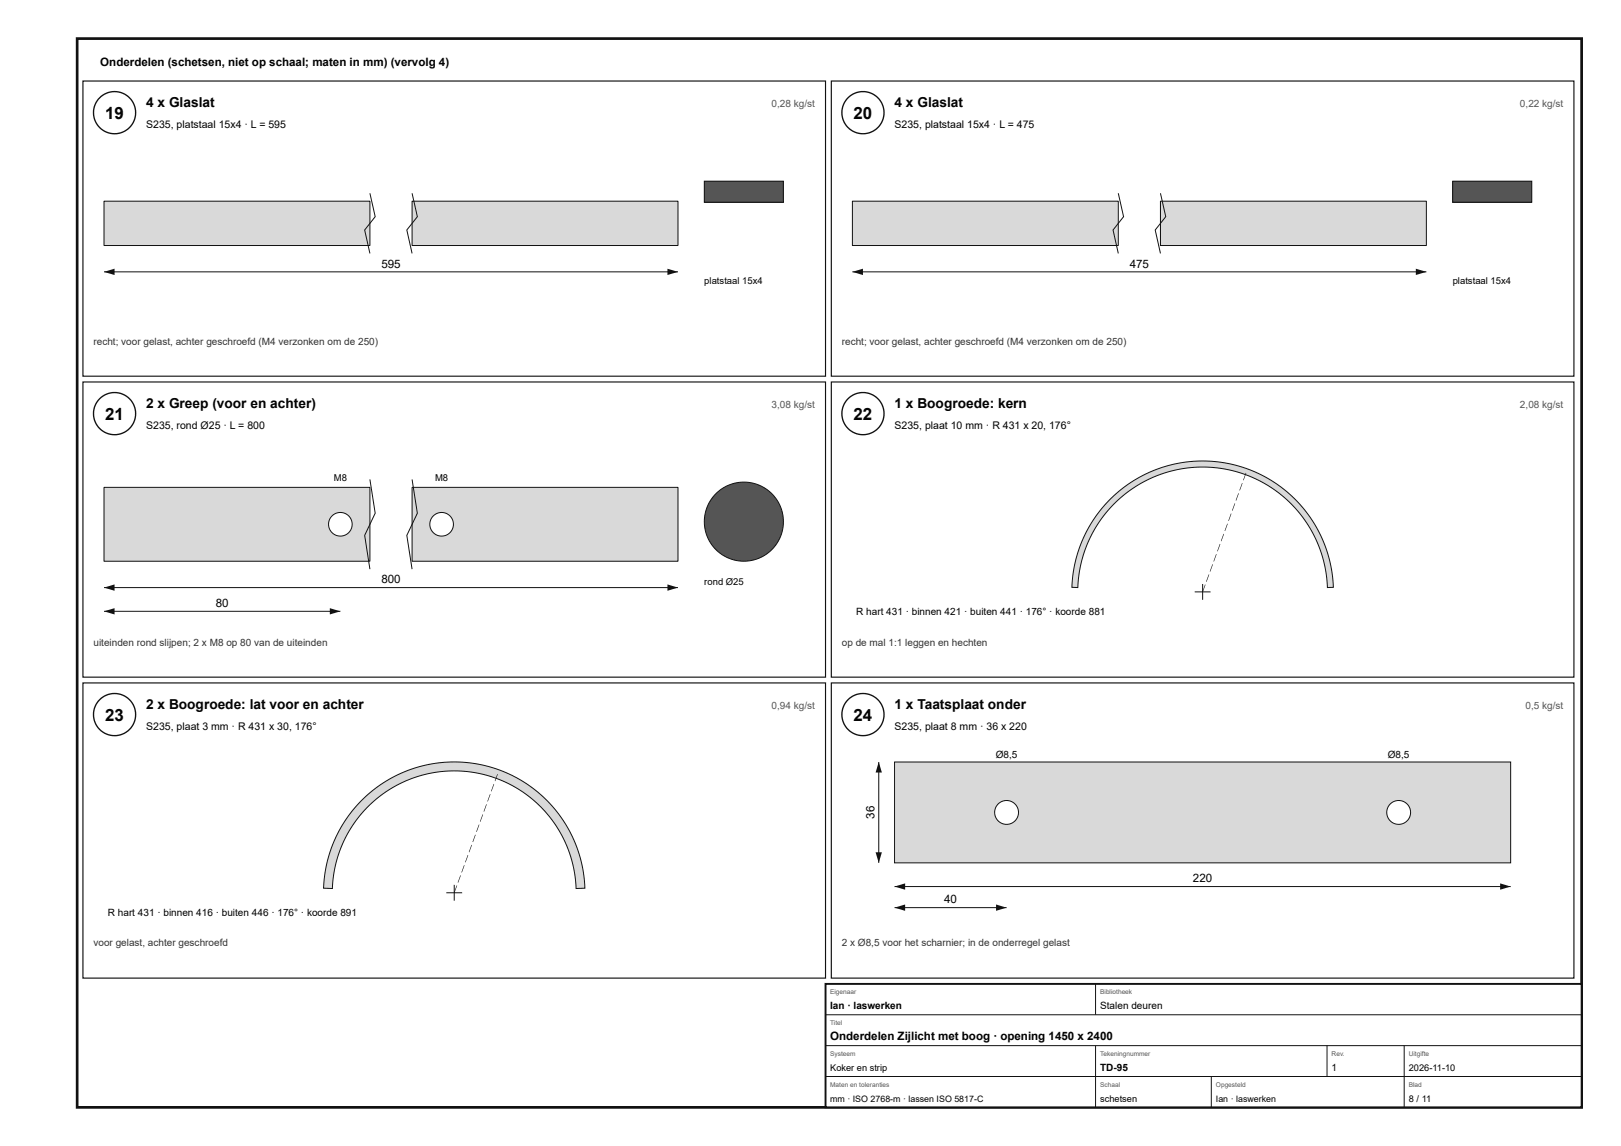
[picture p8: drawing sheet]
<svg xmlns="http://www.w3.org/2000/svg" width="420mm" height="297mm" viewBox="0 0 420 297" stroke-linecap="round" stroke-linejoin="round" font-family="sans-serif">
<path d="M20 10h390v277h-390z" fill="none" stroke="#111" stroke-width=".7" stroke-linecap="butt"/>
<path d="M21.5 21h192.5v76.5h-192.5z" fill="none" stroke="#111" stroke-width=".3"/>
<circle cx="29.7" cy="29.2" r="5.5" fill="#fff"/>
<circle cx="29.7" cy="29.2" r="5.5" fill="none" stroke="#111" stroke-width=".35"/>
<path d="M27 52.1h68.9v11.5h-68.9z" fill="#d7dadc"/>
<path d="M27 52.1h68.9v11.5h-68.9z" fill="none" stroke="#111" stroke-width=".26"/>
<path d="M106.8 52.1h68.9v11.5h-68.9z" fill="#d7dadc"/>
<path d="M95.9 50.1l1.4 6.1-2.8 3.4 1.4 6.1M106.8 52.1h68.9v11.5h-68.9zM106.8 50.1l1.4 6.1-2.7 3.4 1.3 6.1M27 70.5h148.7" fill="none" stroke="#111" stroke-width=".26"/>
<g fill="#111">
<path d="M27 70.5l2.7-.9v1.7z"/>
<path d="M173 69.6l2.7 .9-2.7 .8z"/>
</g>
<path d="M182.6 47h20.5v5.4h-20.5z" fill="#555"/>
<path d="M182.6 47h20.5v5.4h-20.5z" fill="none" stroke="#111" stroke-width=".26"/>
<path d="M215.5 21h192.5v76.5h-192.5z" fill="none" stroke="#111" stroke-width=".3"/>
<circle cx="223.7" cy="29.2" r="5.5" fill="#fff"/>
<circle cx="223.7" cy="29.2" r="5.5" fill="none" stroke="#111" stroke-width=".35"/>
<path d="M221 52.1h68.9v11.5h-68.9z" fill="#d7dadc"/>
<path d="M221 52.1h68.9v11.5h-68.9z" fill="none" stroke="#111" stroke-width=".26"/>
<path d="M300.8 52.1h68.9v11.5h-68.9z" fill="#d7dadc"/>
<path d="M289.9 50.1l1.4 6.1-2.8 3.4 1.4 6.1M300.8 52.1h68.9v11.5h-68.9zM300.8 50.1l1.4 6.1-2.7 3.4 1.3 6.1M221 70.5h148.7" fill="none" stroke="#111" stroke-width=".26"/>
<g fill="#111">
<path d="M221 70.5l2.7-.9v1.7z"/>
<path d="M367 69.6l2.7 .9-2.7 .8z"/>
</g>
<path d="M376.6 47h20.5v5.4h-20.5z" fill="#555"/>
<path d="M376.6 47h20.5v5.4h-20.5z" fill="none" stroke="#111" stroke-width=".26"/>
<path d="M21.5 99h192.5v76.5h-192.5z" fill="none" stroke="#111" stroke-width=".3"/>
<circle cx="29.7" cy="107.2" r="5.5" fill="#fff"/>
<circle cx="29.7" cy="107.2" r="5.5" fill="none" stroke="#111" stroke-width=".35"/>
<path d="M27 126.3h68.9v19.2h-68.9z" fill="#d7dadc"/>
<path d="M27 126.3h68.9v19.2h-68.9z" fill="none" stroke="#111" stroke-width=".26"/>
<path d="M106.8 126.3h68.9v19.2h-68.9z" fill="#d7dadc"/>
<path d="M95.9 124.3l1.4 8.7-2.8 5.8 1.4 8.7M106.8 126.3h68.9v19.2h-68.9zM106.8 124.3l1.4 8.7-2.7 5.8 1.3 8.7M27 152.3h148.7" fill="none" stroke="#111" stroke-width=".26"/>
<g fill="#111">
<path d="M27 152.3l2.7-.8v1.6z"/>
<path d="M173 151.5l2.7 .8-2.7 .8z"/>
</g>
<circle cx="88.2" cy="135.9" r="3.1" fill="#fff"/>
<circle cx="88.2" cy="135.9" r="3.1" fill="none" stroke="#111" stroke-width=".26"/>
<circle cx="114.5" cy="135.9" r="3.1" fill="#fff"/>
<g fill="none" stroke="#111" stroke-width=".26">
<path d="M27 158.4h61.2"/>
<circle cx="114.5" cy="135.9" r="3.1"/>
</g>
<g fill="#111">
<path d="M27 158.4l2.7-.8v1.6z"/>
<path d="M85.5 157.6l2.7 .8-2.7 .8z"/>
</g>
<circle cx="192.8" cy="135.2" r="10.2" fill="#555"/>
<circle cx="192.8" cy="135.2" r="10.2" fill="none" stroke="#111" stroke-width=".26"/>
<path d="M215.5 99h192.5v76.5h-192.5z" fill="none" stroke="#111" stroke-width=".3"/>
<circle cx="223.7" cy="107.2" r="5.5" fill="#fff"/>
<circle cx="223.7" cy="107.2" r="5.5" fill="none" stroke="#111" stroke-width=".35"/>
<path d="M287.9 129.3l4-3.4 4.2-2.6 4.5-1.9 4.7-1.3 4.8-.6 4.9 .1 4.8 .8 4.7 1.5 4.3 2.2 4.1 2.8 3.6 3.3 3 3.7 2.5 4.2 1.9 4.5 1.2 4.8 .5 4.8-1.5 .1-.4-3.9-.7-3.4-1.2-3.7-1.5-3.1-3-4.6-3.6-4-2.4-2-2.6-1.7-2.7-1.5-2.5-1.1-2.6-.9-3-.8-3.1-.4-3.1-.2-3.1 .2-3 .4-3 .8-2.6 .9-2.9 1.2-2.7 1.6-2.5 1.7-2.1 1.8-3.6 4-3 4.6-1.5 3.1-1.2 3.7-.8 3.8-.3 3.5-1.5-.1 .2-3.2 .6-3.2 .9-3.2 1.2-3 1.4-2.9 1.8-2.8 2-2.5z" fill="#d7dadc"/>
<path d="M287.9 129.3l4-3.4 4.2-2.6 4.5-1.9 4.7-1.3 4.8-.6 4.9 .1 4.8 .8 4.7 1.5 4.3 2.2 4.1 2.8 3.6 3.3 3 3.7 2.5 4.2 1.9 4.5 1.2 4.8 .5 4.8-1.5 .1-.4-3.9-.7-3.4-1.2-3.7-1.5-3.1-3-4.6-3.6-4-2.4-2-2.6-1.7-2.7-1.5-2.5-1.1-2.6-.9-3-.8-3.1-.4-3.1-.2-3.1 .2-3 .4-3 .8-2.6 .9-2.9 1.2-2.7 1.6-2.5 1.7-2.1 1.8-3.6 4-3 4.6-1.5 3.1-1.2 3.7-.8 3.8-.3 3.5-1.5-.1 .2-3.2 .6-3.2 .9-3.2 1.2-3 1.4-2.9 1.8-2.8 2-2.5zM309.7 153.4h4.1M311.7 151.3v4.1" fill="none" stroke="#111" stroke-width=".26"/>
<path d="M312.4 151.5h.1l-.7 1.9h-.1zM313.3 148.9h.2l-.7 1.9-.2-.1zM314.3 146.2l.1 .1-.7 1.9-.1-.1zM315.2 143.6l.2 .1-.7 1.8h-.1zM316.2 141h.1l-.6 1.9h-.2zM317.2 138.3l.1 .1-.7 1.9-.1-.1zM318.1 135.7l.2 .1-.7 1.8h-.2zM319.1 133.1h.1l-.7 1.9h-.1zM320 130.5h.2l-.7 1.9-.1-.1zM321 127.8l.1 .1-.6 1.9-.2-.1zM322 125.2h.1l-.7 1.9h-.1zM322.9 122.6h.2l-.7 1.9-.2-.1z" fill="#111"/>
<path d="M21.5 177h192.5v76.5h-192.5z" fill="none" stroke="#111" stroke-width=".3"/>
<circle cx="29.7" cy="185.2" r="5.5" fill="#fff"/>
<circle cx="29.7" cy="185.2" r="5.5" fill="none" stroke="#111" stroke-width=".35"/>
<path d="M93.9 207.3l3.7-3.2 4.1-2.6 4.5-2 5.1-1.4 4.8-.6 4.9 .1 4.8 .8 4.6 1.5 4.4 2.2 4.1 2.7 3.5 3.3 3.1 3.8 2.5 4.2 1.9 4.5 1.2 4.7 .5 4.9-2.3 .1-.3-3.4-.5-3-1-3.3-1.2-2.8-1.4-2.6-1.9-2.9-2-2.3-2.1-2.1-2.4-1.9-2.5-1.7-5.1-2.5-5.5-1.5-5.7-.5-3 .1-3 .5-5.4 1.6-5.1 2.5-4.6 3.4-2.4 2.4-1.9 2.3-1.7 2.6-1.4 2.6-1.2 2.8-1 3.3-.6 3.4-.2 3-2.3-.1 .2-3.2 .6-3.2 .9-3.2 1.2-3 1.4-2.9 1.8-2.8 2-2.5z" fill="#d7dadc"/>
<path d="M93.9 207.3l3.7-3.2 4.1-2.6 4.5-2 5.1-1.4 4.8-.6 4.9 .1 4.8 .8 4.6 1.5 4.4 2.2 4.1 2.7 3.5 3.3 3.1 3.8 2.5 4.2 1.9 4.5 1.2 4.7 .5 4.9-2.3 .1-.3-3.4-.5-3-1-3.3-1.2-2.8-1.4-2.6-1.9-2.9-2-2.3-2.1-2.1-2.4-1.9-2.5-1.7-5.1-2.5-5.5-1.5-5.7-.5-3 .1-3 .5-5.4 1.6-5.1 2.5-4.6 3.4-2.4 2.4-1.9 2.3-1.7 2.6-1.4 2.6-1.2 2.8-1 3.3-.6 3.4-.2 3-2.3-.1 .2-3.2 .6-3.2 .9-3.2 1.2-3 1.4-2.9 1.8-2.8 2-2.5zM115.7 231.4h4.1M117.7 229.3v4.1" fill="none" stroke="#111" stroke-width=".26"/>
<path d="M118.4 229.5h.1l-.7 1.9h-.1zM119.3 226.8l.2 .1-.7 1.9-.2-.1zM120.3 224.2l.1 .1-.7 1.8h-.1zM121.2 221.6h.2l-.7 1.9h-.1zM122.2 219h.1l-.6 1.9-.2-.1zM123.2 216.3l.1 .1-.7 1.9-.1-.1zM124.1 213.7h.2l-.7 1.9h-.2zM125.1 211.1h.1l-.7 1.9-.1-.1zM126 208.4l.2 .1-.7 1.9-.1-.1zM127 205.8l.1 .1-.6 1.8h-.2zM128 203.2h.1l-.7 1.9h-.1zM128.9 200.6h.1l-.6 1.9-.2-.1z" fill="#111"/>
<path d="M215.5 177h192.5v76.5h-192.5z" fill="none" stroke="#111" stroke-width=".3"/>
<circle cx="223.7" cy="185.2" r="5.5" fill="#fff"/>
<circle cx="223.7" cy="185.2" r="5.5" fill="none" stroke="#111" stroke-width=".35"/>
<path d="M231.9 197.5h159.7v26.1h-159.7z" fill="#d7dadc"/>
<path d="M231.9 197.5h159.7v26.1h-159.7z" fill="none" stroke="#111" stroke-width=".26"/>
<circle cx="260.9" cy="210.6" r="3.1" fill="#fff"/>
<circle cx="260.9" cy="210.6" r="3.1" fill="none" stroke="#111" stroke-width=".26"/>
<circle cx="362.6" cy="210.6" r="3.1" fill="#fff"/>
<g fill="none" stroke="#111" stroke-width=".26">
<path d="M231.9 229.8h159.7"/>
<circle cx="362.6" cy="210.6" r="3.1"/>
</g>
<g fill="#111">
<path d="M231.9 229.8l2.7-.9v1.7z"/>
<path d="M388.9 228.9l2.7 .9-2.7 .8z"/>
</g>
<path d="M227.8 197.5v26.1" fill="none" stroke="#111" stroke-width=".26"/>
<g fill="#111">
<path d="M227.8 197.5l.8 2.7h-1.6z"/>
<path d="M227 220.9h1.6l-.8 2.7z"/>
</g>
<path d="M231.9 235.2h29" fill="none" stroke="#111" stroke-width=".26"/>
<g fill="#111">
<path d="M231.9 235.2l2.7-.8v1.7z"/>
<path d="M258.2 234.4l2.7 .8-2.7 .9z"/>
</g>
<path d="M214 255h196v32h-196z" fill="#fff"/>
<path d="M214 255h196v32h-196z" fill="none" stroke="#111" stroke-width=".5"/>
<path d="M284 255v8M214 263h196M214 271h196M214 279h196M284 271v16M314 279v8M344 271v8M364 271v16" fill="none" stroke="#111" stroke-width=".26"/>
<g font-size="4.4">
<text x="27.3" y="30.8">19</text>
<text x="221.3" y="30.8">20</text>
<text x="27.3" y="108.8">21</text>
<text x="221.3" y="108.8">22</text>
<text x="27.3" y="186.8">23</text>
<text x="221.3" y="186.8">24</text>
</g>
<g font-size="3.6">
<text x="37.9" y="27.8">4 x Glaslat</text>
<text x="231.9" y="27.8">4 x Glaslat</text>
<text x="37.9" y="105.8">2 x Greep (voor en achter)</text>
<text x="231.9" y="105.8">1 x Boogroede: kern</text>
<text x="37.9" y="183.8">2 x Boogroede: lat voor en achter</text>
<text x="231.9" y="183.8">1 x Taatsplaat onder</text>
</g>
<g font-size="3">
<text x="26" y="17">Onderdelen (schetsen, niet op schaal; maten in mm) (vervolg 4)</text>
<text x="98.9" y="69.4">595</text>
<text x="292.8" y="69.4">475</text>
<text x="98.9" y="151.2">800</text>
<text x="55.9" y="157.3">80</text>
<text x="226.7" y="212.2" transform="rotate(-90 226.7 212.2)">36</text>
<text x="309.2" y="228.7">220</text>
<text x="244.7" y="234.1">40</text>
<text x="215.2" y="269.6">Onderdelen Zijlicht met boog · opening 1450 x 2400</text>
</g>
<g font-size="2.7">
<text x="37.9" y="33.3">S235, platstaal 15x4 · L = 595</text>
<text x="231.9" y="33.3">S235, platstaal 15x4 · L = 475</text>
<text x="37.9" y="111.3">S235, rond Ø25 · L = 800</text>
<text x="231.9" y="111.3">S235, plaat 10 mm · R 431 x 20, 176°</text>
<text x="37.9" y="189.3">S235, plaat 3 mm · R 431 x 30, 176°</text>
<text x="231.9" y="189.3">S235, plaat 8 mm · 36 x 220</text>
</g>
<g font-size="2.6" fill="#555">
<text x="200" y="27.8">0,28 kg/st</text>
<text x="394" y="27.8">0,22 kg/st</text>
<text x="200" y="105.8">3,08 kg/st</text>
<text x="394" y="105.8">2,08 kg/st</text>
<text x="200" y="183.8">0,94 kg/st</text>
<text x="395.5" y="183.8">0,5 kg/st</text>
</g>
<g font-size="2.6" fill="#333">
<text x="24.2" y="89.3">recht; voor gelast, achter geschroefd (M4 verzonken om de 250)</text>
<text x="218.2" y="89.3">recht; voor gelast, achter geschroefd (M4 verzonken om de 250)</text>
<text x="24.2" y="167.3">uiteinden rond slijpen; 2 x M8 op 80 van de uiteinden</text>
<text x="218.2" y="167.3">op de mal 1:1 leggen en hechten</text>
<text x="24.2" y="245.3">voor gelast, achter geschroefd</text>
<text x="218.2" y="245.3">2 x Ø8,5 voor het scharnier; in de onderregel gelast</text>
</g>
<g font-size="2.6">
<text x="222" y="159.5">R hart 431 · binnen 421 · buiten 441 · 176° · koorde 881</text>
<text x="258.1" y="196.4">Ø8,5</text>
<text x="359.8" y="196.4">Ø8,5</text>
<text x="28" y="237.5">R hart 431 · binnen 416 · buiten 446 · 176° · koorde 891</text>
<text x="215.2" y="261.6">Ian · laswerken</text>
<text x="285.2" y="261.6">Stalen deuren</text>
<text x="285.2" y="277.6">TD-95</text>
<text x="345.2" y="277.6">1</text>
</g>
<g font-size="2.5">
<text x="182.6" y="73.6">platstaal 15x4</text>
<text x="376.6" y="73.6">platstaal 15x4</text>
<text x="86.5" y="124.7">M8</text>
<text x="112.8" y="124.7">M8</text>
<text x="182.6" y="151.6">rond Ø25</text>
</g>
<g font-size="2.4">
<text x="215.2" y="277.6">Koker en strip</text>
<text x="365.2" y="277.6">2026-11-10</text>
<text x="285.2" y="285.6">schetsen</text>
<text x="365.2" y="285.6">8 / 11</text>
</g>
<g font-size="2.3">
<text x="215.2" y="285.6">mm · ISO 2768-m · lassen ISO 5817-C</text>
<text x="315.2" y="285.6">Ian · laswerken</text>
</g>
<g font-size="1.7" fill="#555">
<text x="215.2" y="257.6">Eigenaar</text>
<text x="285.2" y="257.6">Bibliotheek</text>
<text x="215.2" y="265.6">Titel</text>
<text x="215.2" y="273.6">Systeem</text>
<text x="285.2" y="273.6">Tekeningnummer</text>
<text x="345.2" y="273.6">Rev.</text>
<text x="365.2" y="273.6">Uitgifte</text>
<text x="215.2" y="281.6">Maten en toleranties</text>
<text x="285.2" y="281.6">Schaal</text>
<text x="315.2" y="281.6">Opgesteld</text>
<text x="365.2" y="281.6">Blad</text>
</g>
</svg>
